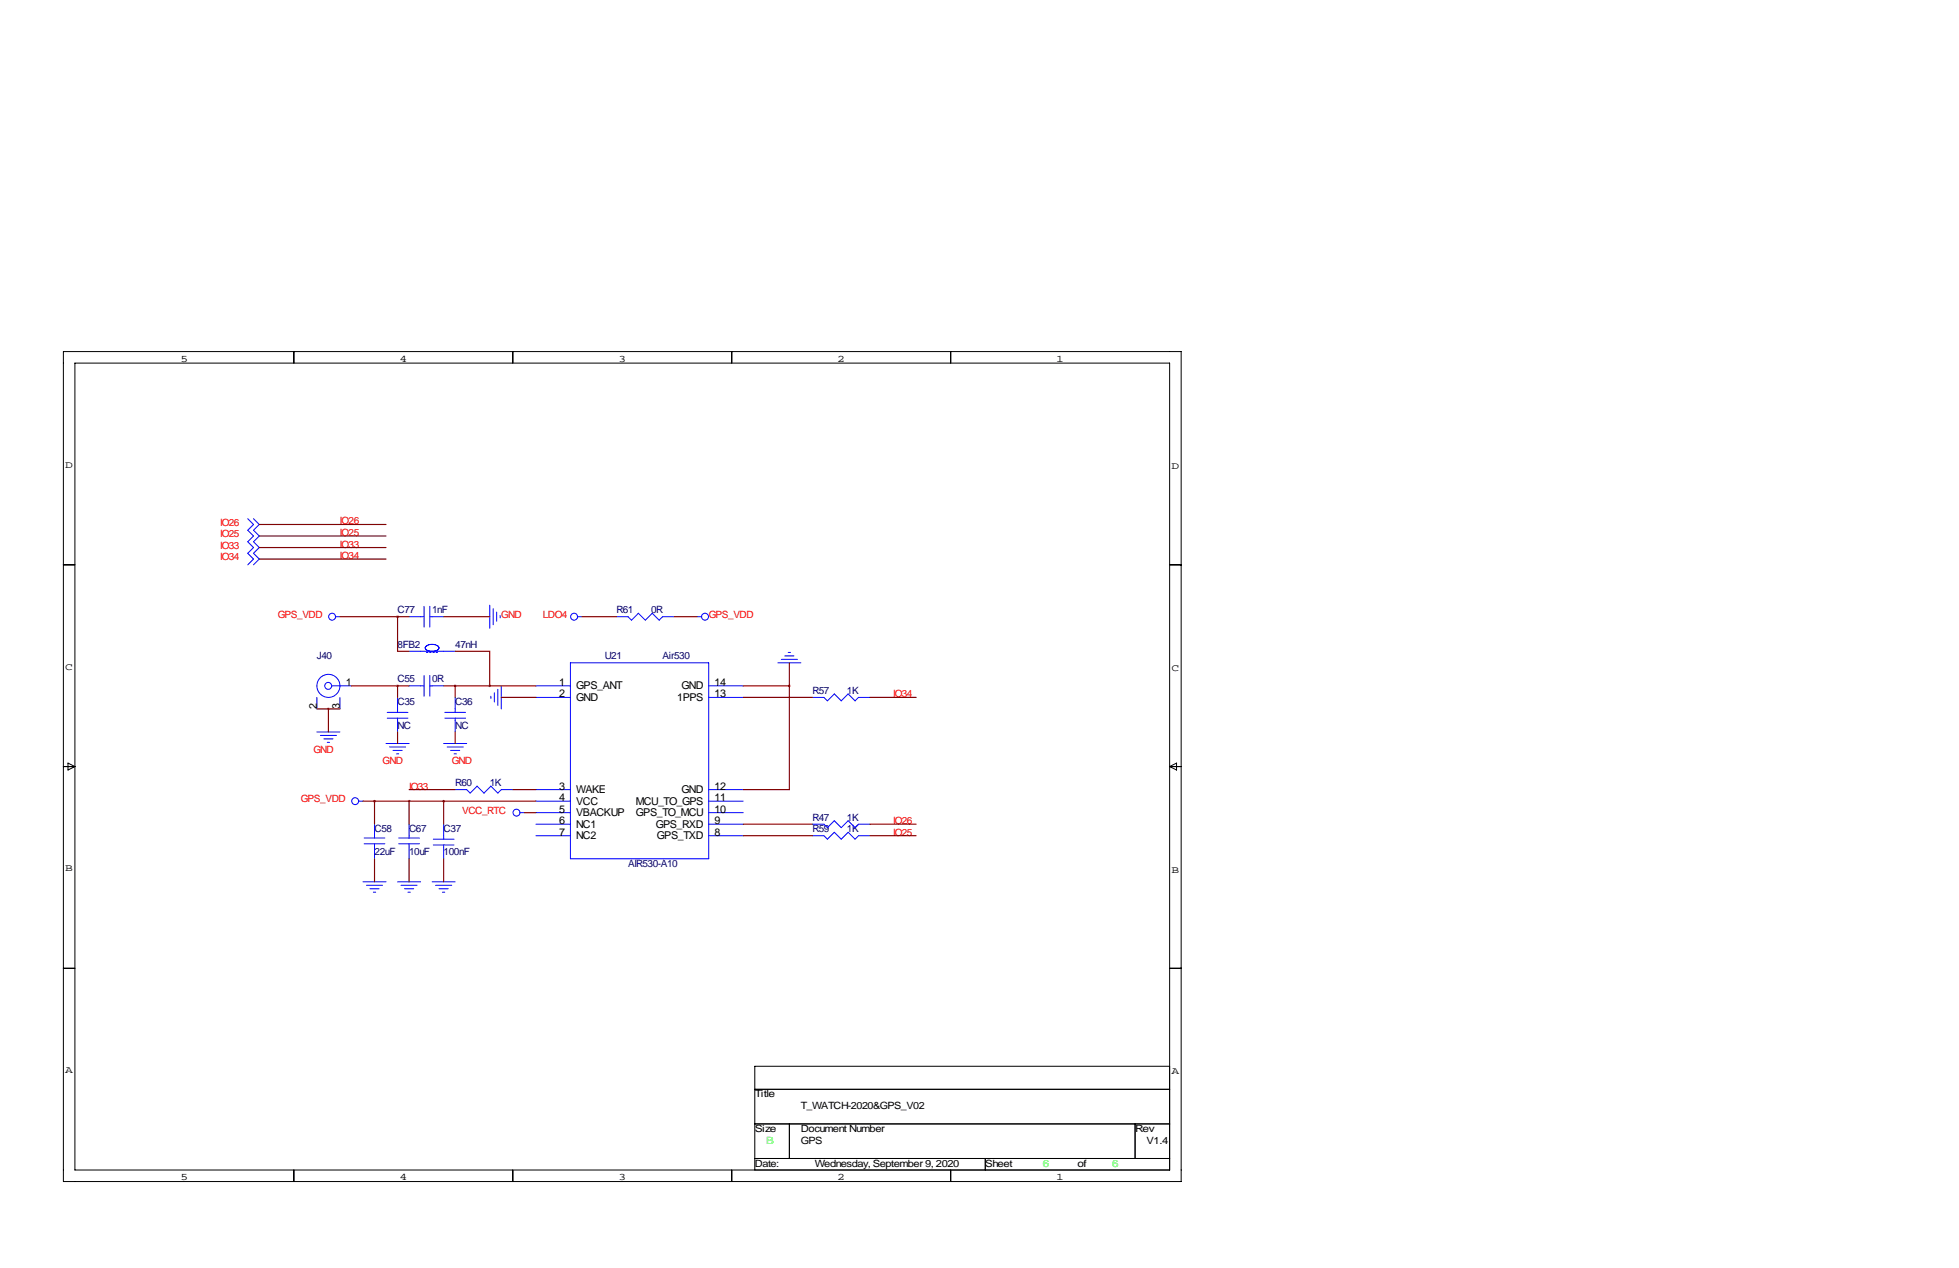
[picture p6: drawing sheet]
<svg xmlns="http://www.w3.org/2000/svg" width="432mm" height="279mm" viewBox="0 0 432 279" stroke-linecap="round" stroke-linejoin="round" font-family="sans-serif">
<g fill="none" stroke="#000" stroke-width=".22">
<path d="M14 77.5h246.3v182.8h-246.3zM64.8 77.5v2.5M113 77.5v2.5M161.3 77.5v2.5M209.5 77.5v2.5M16.5 80h241.3v177.8h-241.3zM14 124.5h2.5M257.8 124.5h2.5M14 168.9h2.5M15 168.1l1.5 .8-1.5 .8zM257.8 168.9h2.5M257.8 168.9l1.5-.8v1.6z"/>
<path d="M14 213.4h2.5M257.8 213.4h2.5M257.8 234.9h-91.4v22.9M64.8 257.8v2.5M113 257.8v2.5M161.3 257.8v2.5M166.4 240h91.4M166.4 247.6h91.4M166.4 255.3h91.4M174 247.6v7.7M209.5 257.8v2.5M217.2 255.3v2.5"/>
<path d="M250.2 247.6v7.7"/>
</g>
<g fill="none" stroke="#00f" stroke-width=".22">
<path d="M54.6 114.3l1.3 1.3-1.3 1.2 1.3 1.3-1.3 1.3 1.3 1.3-1.3 1.2 1.3 1.3-1.3 1.3M55.9 114.3l1.2 1.3-1.2 1.2 1.2 1.3-1.2 1.3 1.2 1.3-1.2 1.2 1.2 1.3-1.2 1.3M73.9 135.9h1M90.2 135.9h3.3M93.5 133.6v4.6M94.7 133.6v4.6M94.7 135.9h3.1M107.9 133.3v5.1M108.7 134.1v3.6M109.5 134.9v2M110.2 135.6v.5M127.3 135.9h1"/>
<path d="M135.9 135.9h2.5l.8 .8 1.5-1.6 1.5 1.6 1.6-1.6 1.5 1.6 .7-.8h2.6M153.7 135.9h1M69.8 153.7v2.5M73.2 151.1h4.3M74.9 153.7v2.5M85.3 157h4.6M85.3 158.2h4.6M87.6 153.7v3.3M87.6 158.2v3.1M90.2 151.1h3.3M90.2 143.5h10.1M93.5 148.8v4.6"/>
<path d="M94.7 151.1h3.1M94.7 148.8v4.6M95 143.5h-.3a.68 .68 0 0 1-.9-.5 .68 .68 0 0 1 .4-.8 1.87 1.87 0 0 1 2.6 .5l-.4 .6-.9 .2M98 157h4.6M98 158.2h4.6M100.3 153.7v3.3M100.3 158.2v3.1M108.2 153.4v.5M109 152.7v2M109.7 151.9v3.5M110.5 151.1v5.1M118.1 151.1h7.6"/>
<path d="M118.1 153.7h7.6M125.7 146h30.5v43.2h-30.5zM156.2 151.1h7.6M156.2 153.7h7.6M171.4 146h5.1M172.2 145.3h3.6M173 144.5h2M173.7 143.8h.5M179.1 153.7h2.5l.8 .7 1.5-1.5 1.5 1.5 1.5-1.5 1.6 1.5 .7-.7h2.6M69.8 161.3h5.1M70.6 162.1h3.6M71.4 162.8h2"/>
<path d="M72.1 163.6h.5M79 176.5h1M85.1 163.8h5.1M85.9 164.6h3.5M86.6 165.4h2M87.4 166.1h.5M97.8 163.8h5.1M98.6 164.6h3.5M99.3 165.4h2M100.1 166.1h.5M100.3 174h2.6l.7 .8 1.6-1.6 1.5 1.6 1.5-1.6 1.5 1.6 .8-.8h2.5M114.6 179.1h1"/>
<path d="M118.1 174h7.6M118.1 176.5h7.6M118.1 179.1h7.6M156.2 174h7.6M156.2 176.5h7.6M156.2 179.1h7.6M80 194.3h5.1M80.3 185.9h4.5M80.3 184.7h4.5M80.8 195.1h3.5M81.5 195.8h2.1M82.3 196.6h.5"/>
<path d="M82.5 181.6v3.1M82.5 185.9v3.3M87.6 194.3h5.1M87.9 185.9h4.6M87.9 184.7h4.6M88.4 195.1h3.5M89.2 195.8h2M89.9 196.6h.5M90.2 181.6v3.1M90.2 185.9v3.3M95.2 194.3h5.1M95.5 184.9h4.6"/>
<path d="M95.5 186.2h4.6M96 195.1h3.6M96.8 195.8h2M97.5 196.6h.5M97.8 181.6v3.3M97.8 186.2v3M118.1 181.6h7.6M118.1 184.1h7.6M156.2 181.6h7.6M156.2 184.1h7.6M179.1 181.6h2.5l.8 .8 1.5-1.6 1.5 1.6 1.5-1.6 1.6 1.6 .7-.8h2.6M179.1 184.1h2.5l.8 .8 1.5-1.5 1.5 1.5 1.5-1.5 1.6 1.5 .7-.8h2.6"/>
<circle cx="73.2" cy="135.9" r=".76"/>
<circle cx="126.5" cy="135.9" r=".76"/>
<circle cx="155.4" cy="135.9" r=".76"/>
<circle cx="72.3" cy="151.1" r=".76"/>
<circle cx="72.4" cy="151.1" r="2.54"/>
<circle cx="78.3" cy="176.5" r=".76"/>
<circle cx="113.8" cy="179.1" r=".76"/>
</g>
<path d="M94 143.8h2.5" fill="none" stroke="#00f" stroke-width=".22" stroke-dasharray=".4 .4"/>
<g fill="none" stroke="#800000" stroke-width=".25">
<path d="M57.1 115.6h28M57.1 118.1h28M57.1 123.2h28M57.1 120.7h28M74.9 135.9h15.3M87.6 135.9v7.6h2.6M97.8 135.9h10.1M128.3 135.9h7.6M148.6 135.9h5.1M69.8 156.2h5.1M72.4 156.2v5.1M77.5 151.1h12.7"/>
<path d="M87.6 151.1v2.6M97.8 151.1h20.3M100.3 143.5h7.6v7.6M100.3 151.1v2.6M110.5 153.7h7.6M163.8 151.1h10.2M163.8 153.7h15.3M174 151.1v22.9h-10.2M174 146v5.1M191.8 153.7h10.1M80 176.5h38.1M82.5 176.5v5.1"/>
<path d="M87.6 161.3v2.5M90.2 174h10.1M90.2 176.5v5.1M97.8 176.5v5.1M100.3 161.3v2.5M113 174h5.1M115.6 179.1h2.5M82.5 189.2v5.1M90.2 189.2v5.1M97.8 189.2v5.1M163.8 181.6h15.3M163.8 184.1h15.3"/>
<path d="M191.8 181.6h10.1M191.8 184.1h10.1"/>
</g>
<path d="M107.9 151.1a.05 .05 0 0 0 .1 0 .05 .05 0 0 0-.1 0zM82.5 176.5a.05 .05 0 0 0 .1 0 .05 .05 0 0 0-.1 0z" fill="#800000" stroke="#800000" stroke-width=".51"/>
<g font-size="2.4">
<text x="76.2" y="151.1">1</text>
<text x="123.2" y="151.1">1</text>
<text x="123.2" y="153.7">2</text>
<text x="127" y="151.9">GPS_ANT</text>
<text x="127" y="154.5">GND</text>
<text x="149.3" y="154.5">1PPS</text>
<text x="150.2" y="151.9">GND</text>
<text x="157.5" y="153.7">13</text>
<text x="157.5" y="151.1">14</text>
<text x="69.8" y="156.2" transform="rotate(-90 69.8 156.2)">2</text>
<text x="74.9" y="156.2" transform="rotate(-90 74.9 156.2)">3</text>
<text x="123.2" y="174">3</text>
<text x="157.5" y="174">12</text>
<text x="123.2" y="176.5">4</text>
<text x="123.2" y="179.1">5</text>
<text x="127" y="174.8">WAKE</text>
<text x="127" y="177.3">VCC</text>
<text x="127" y="179.9">VBACKUP</text>
<text x="140.2" y="179.9">GPS_TO_MCU</text>
<text x="140.2" y="177.3">MCU_TO_GPS</text>
<text x="150.2" y="174.8">GND</text>
<text x="157.5" y="179.1">10</text>
<text x="157.5" y="176.5">11</text>
<text x="123.2" y="181.6">6</text>
<text x="123.2" y="184.1">7</text>
<text x="127" y="182.4">NC1</text>
<text x="127" y="184.9">NC2</text>
<text x="144.5" y="182.4">GPS_RXD</text>
<text x="144.8" y="184.9">GPS_TXD</text>
<text x="157.5" y="184.1">8</text>
<text x="157.5" y="181.6">9</text>
</g>
<g font-size="2.2">
<text x="39.8" y="79.8">5</text>
<text x="88" y="79.8">4</text>
<text x="136.3" y="79.8">3</text>
<text x="184.6" y="79.8">2</text>
<text x="232.8" y="79.8">1</text>
<text x="14.4" y="103.1">D</text>
<text x="258.2" y="103.4">D</text>
<text x="14.4" y="147.6">C</text>
<text x="258.2" y="147.8">C</text>
<text x="14.4" y="192">B</text>
<text x="258.2" y="192.3">B</text>
<text x="14.4" y="236.5">A</text>
<text x="258.2" y="236.7">A</text>
<text x="166.4" y="241.8">Title</text>
<text x="176.5" y="244.3">T_WATCH-2020&amp;GPS_V02</text>
<text x="166.4" y="249.4">Size</text>
<text x="176.5" y="252">GPS</text>
<text x="176.5" y="249.4">Document Number</text>
<text x="250.2" y="249.4">Rev</text>
<text x="252.7" y="252">V1.4</text>
<text x="166.4" y="257">Date:</text>
<text x="179.6" y="257">Wednesday, September 9, 2020</text>
<text x="217.2" y="257">Sheet</text>
<text x="237.5" y="257">of</text>
<text x="39.8" y="260.1">5</text>
<text x="88" y="260.1">4</text>
<text x="136.3" y="260.1">3</text>
<text x="184.6" y="260.1">2</text>
<text x="232.8" y="260.1">1</text>
</g>
<g font-size="2.2" fill="#f00">
<text x="48.5" y="115.8">IO26</text>
<text x="48.5" y="118.4">IO25</text>
<text x="74.9" y="115.6">IO26</text>
<text x="74.9" y="118.1">IO25</text>
<text x="48.5" y="120.9">IO33</text>
<text x="48.5" y="123.4">IO34</text>
<text x="74.9" y="123.2">IO34</text>
<text x="74.9" y="120.7">IO33</text>
<text x="61.2" y="136.1">GPS_VDD</text>
<text x="110.5" y="136.1">GND</text>
<text x="119.6" y="136.1">LDO4</text>
<text x="156.2" y="136.1">GPS_VDD</text>
<text x="196.8" y="153.7">IO34</text>
<text x="69.1" y="165.9">GND</text>
<text x="84.3" y="168.4">GND</text>
<text x="90.2" y="174">IO33</text>
<text x="99.6" y="168.4">GND</text>
<text x="66.3" y="176.8">GPS_VDD</text>
<text x="101.9" y="179.3">VCC_RTC</text>
<text x="196.8" y="181.6">IO26</text>
<text x="196.8" y="184.1">IO25</text>
</g>
<g font-size="2.2" fill="#000080">
<text x="87.6" y="135.1">C77</text>
<text x="95.2" y="135.1">1nF</text>
<text x="135.9" y="135.1">R61</text>
<text x="143.5" y="135.1">0R</text>
<text x="87.6" y="142.7">8FB2</text>
<text x="100.3" y="142.7">47nH</text>
<text x="69.8" y="145.3">J40</text>
<text x="133.3" y="145.3">U21</text>
<text x="146" y="145.3">Air530</text>
<text x="87.6" y="150.4">C55</text>
<text x="87.6" y="155.4">C35</text>
<text x="95.2" y="150.4">0R</text>
<text x="100.3" y="155.4">C36</text>
<text x="179.1" y="152.9">R57</text>
<text x="186.7" y="152.9">1K</text>
<text x="87.6" y="160.5">NC</text>
<text x="100.3" y="160.5">NC</text>
<text x="100.3" y="173.2">R60</text>
<text x="107.9" y="173.2">1K</text>
<text x="82.5" y="183.4">C58</text>
<text x="90.2" y="183.4">C67</text>
<text x="97.8" y="183.4">C37</text>
<text x="179.1" y="183.4">R59</text>
<text x="179.1" y="180.8">R47</text>
<text x="186.7" y="183.4">1K</text>
<text x="186.7" y="180.8">1K</text>
<text x="82.5" y="188.5">22uF</text>
<text x="90.2" y="188.5">10uF</text>
<text x="97.8" y="188.5">100nF</text>
<text x="138.4" y="191">AIR530-A10</text>
</g>
<g font-size="2.2" fill="#0f0">
<text x="168.9" y="252">B</text>
<text x="229.9" y="257">6</text>
<text x="245.1" y="257">6</text>
</g>
</svg>
